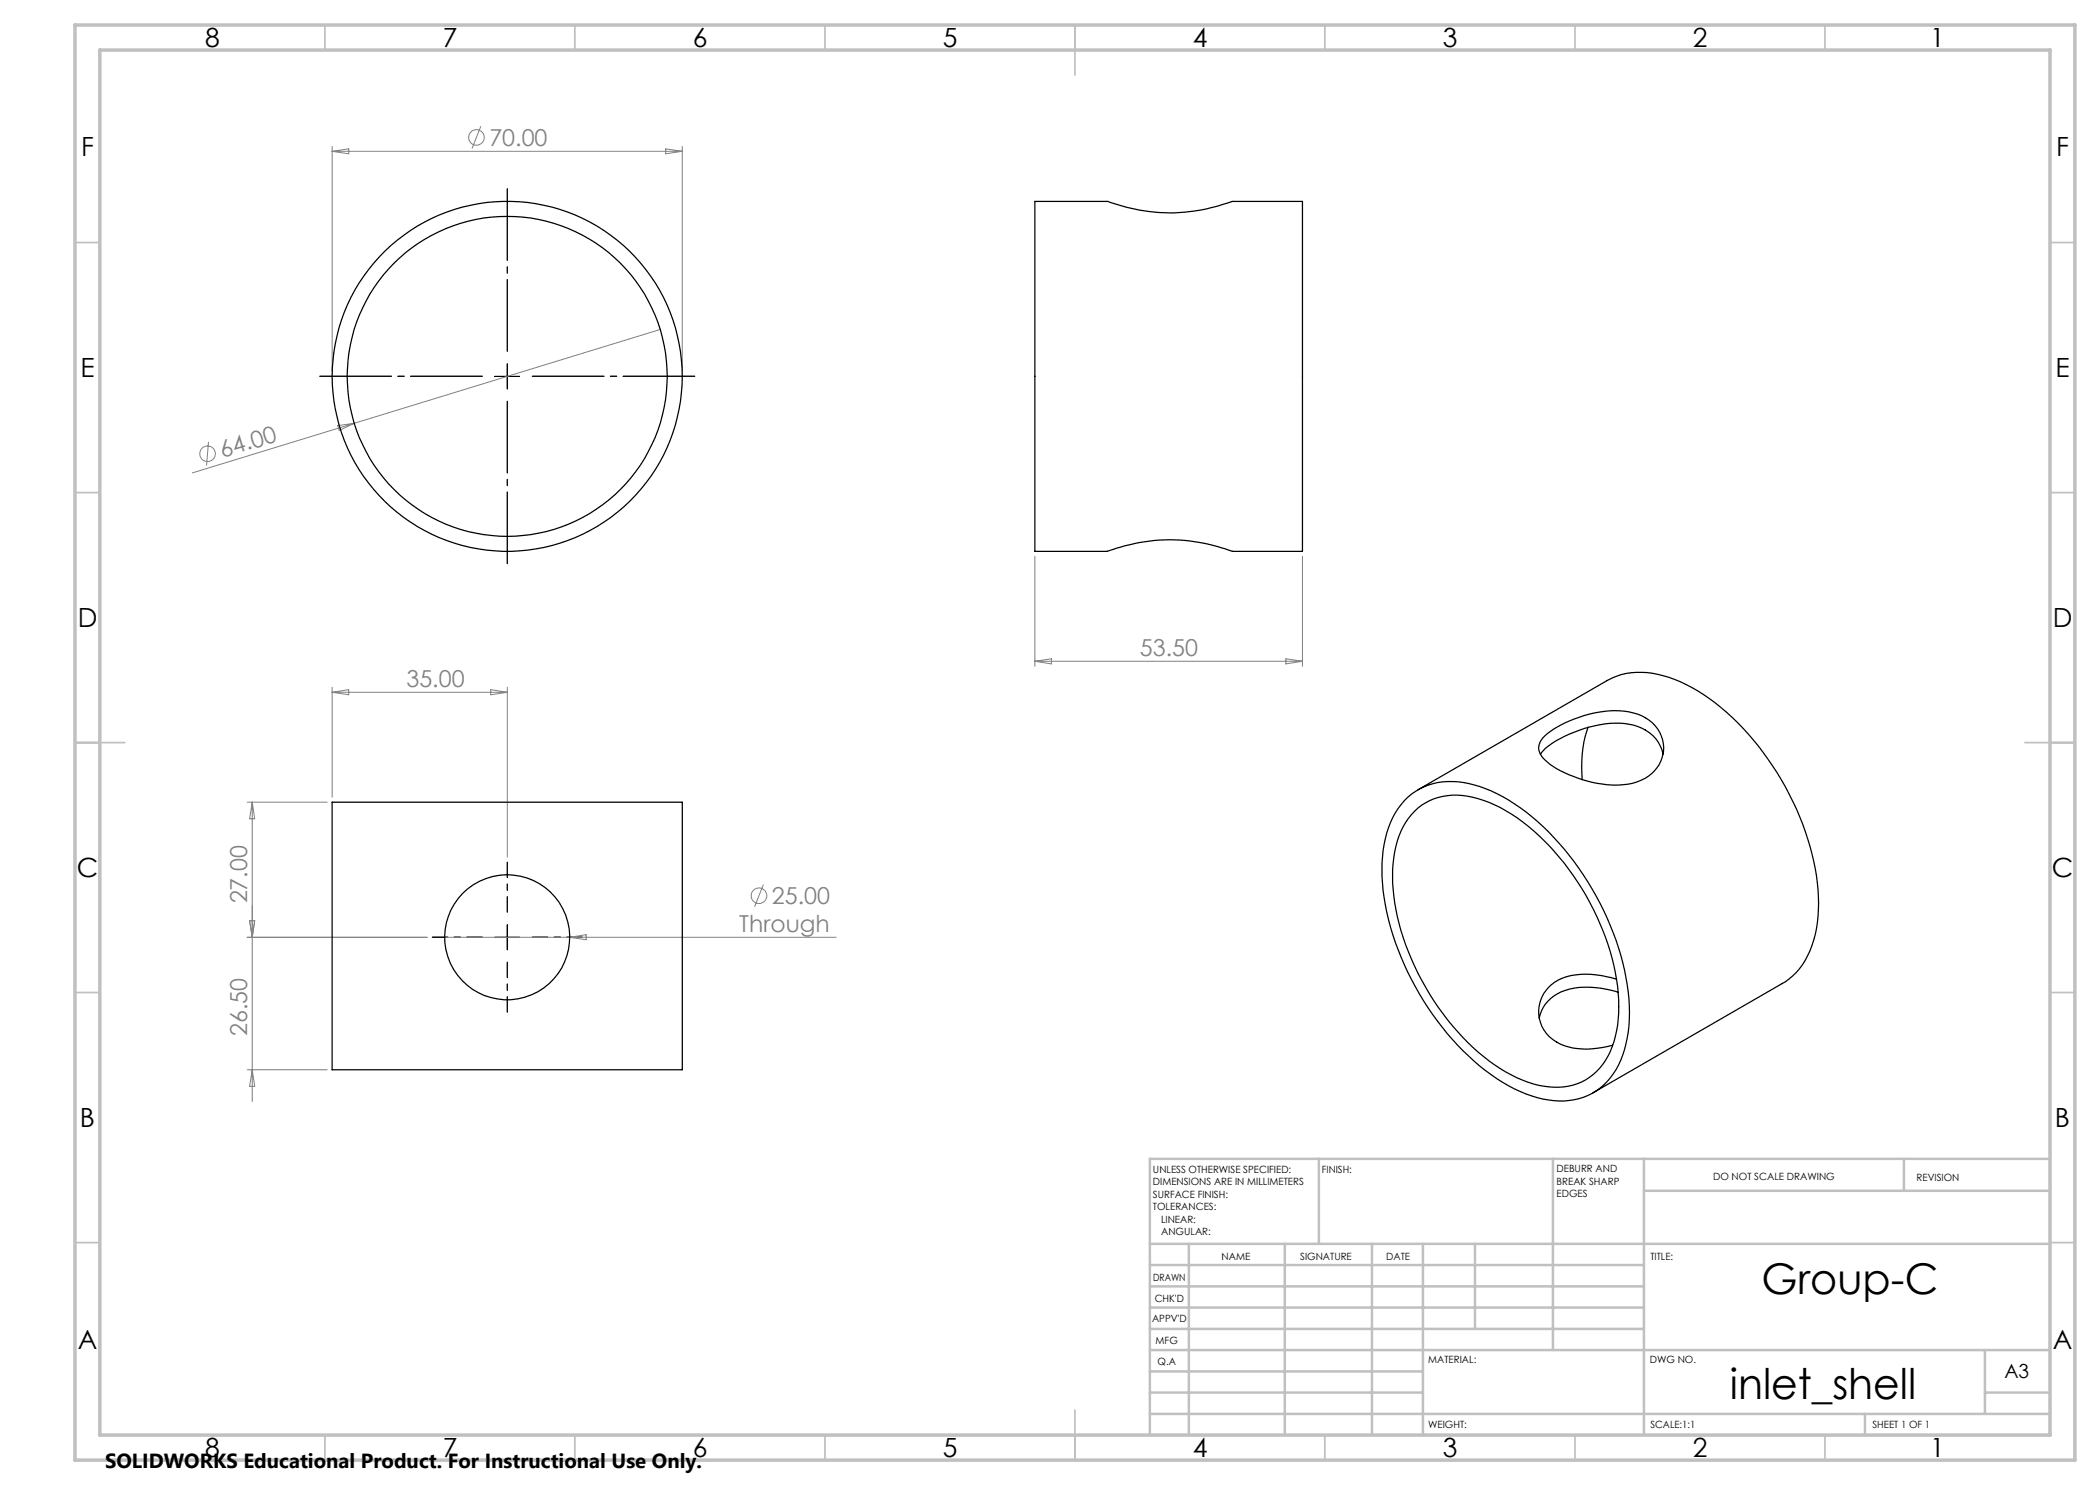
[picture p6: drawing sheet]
<svg xmlns="http://www.w3.org/2000/svg" width="420mm" height="297mm" viewBox="0 0 420 297" stroke-linecap="round" stroke-linejoin="round" font-family="sans-serif">
<g fill="none" stroke="#808080" stroke-width=".2">
<path d="M66.4 29.3v45M66.4 30.3l3.3-.5v1zM66.4 30.3h70.1M96.2 25.3l-1.8 4.4M133.1 29.8l3.4 .5-3.4 .5zM136.5 29.3v45M132 65.9l-93.5 28.7M41.7 88.4l-.4 4.7M67.6 85.1l3.2-.4-3 1.4zM207 111.3v22M260.5 111.3v22M66.4 137.4v22.1"/>
<path d="M66.4 138.5h35.1M66.4 138.5l3.3-.6v1.1zM98.1 137.9l3.4 .6-3.4 .5zM101.5 137.4v34M207 132.3h53.5M207 132.3l3.3-.5v1zM257.2 131.8l3.3 .5-3.3 .5zM49.4 160.4h16M50.4 160.4v59.9M50.4 160.4l.5 3.4h-1zM152.7 176.9l-1.8 4.5M49.4 187.5h36"/>
<path d="M49.9 184.1h1l-.5 3.4zM88.9 187.5h78.4M113.9 187.5l3.3-.6v1.1zM49.4 214h16M50.4 214l.5 3.3h-1z"/>
<circle cx="95.3" cy="27.5" r="1.56"/>
<circle cx="41.5" cy="90.8" r="1.56"/>
<circle cx="151.8" cy="179.1" r="1.56"/>
</g>
<path d="M96.5 187.4h-10M101.5 182.4v-10M101.5 192.4v10M106.5 187.4h10" fill="none" stroke="#000" stroke-width=".2" stroke-dasharray="15.2 1.3 1.3 1.3" stroke-dashoffset="12.1"/>
<path d="M96.5 75.2h-32.5M101.5 70.2v-32.5M106.5 75.2h32.5M101.5 80.2v32.5" fill="none" stroke="#000" stroke-width=".2" stroke-dasharray="15.2 1.3 1.3 1.3" stroke-dashoffset=".9"/>
<path d="M99 75.3h4.9M101.5 72.8v5M99 187.5h4.9M101.5 185v5" fill="none" stroke="#000" stroke-width=".2"/>
<g fill="none" stroke="#c0c0c0" stroke-width=".35">
<path d="M65 5v5M115 5v5M165 5v5M215 5v10M265 5v5M315 5v5M365 5v5M15 48.5h5M410 48.5h5M15 98.5h5M410 98.5h5M15 148.5h10"/>
<path d="M405 148.5h10M15 198.5h5M410 198.5h5M15 248.5h5M410 248.5h5M65 287v5M115 287v5M165 287v5M215 282v10M265 287v5M315 287v5M365 287v5"/>
</g>
<g fill="none" stroke="#c0c0c0" stroke-width=".5">
<path d="M263.8 231.8v17M310.6 231.8v38.2M328.8 231.8v55.2M328.8 238.2h81.2M380.8 231.8v6.4M410 231.8h-180v55.2M230 248.8h180M230 257.3h98.8M230 253h98.8M237.8 248.8v38.2M257 248.8v38.2M274.4 248.8v38.2"/>
<path d="M284.6 248.8v38.2M295 248.8v17M230 265.8h98.8M230 261.5h98.8M230 278.5h54.6M230 274.3h54.6M230 270h180M397 278.5h13M397 270v12.8M230 282.8h180M373 282.8v4.2"/>
</g>
<path d="M15 5h400v287h-400zM20 10h390v277h-390z" fill="none" stroke="#c0c0c0" stroke-width=".7"/>
<g fill="none" stroke="#000" stroke-width=".25">
<path d="M207 40.3h14.5a35.2 35.2 0 0 0 25 0h14v70h-14a34.8 34.8 0 0 0-25 0h-14.5zM283.6 157.9l37.9-21.8a14.6 14.6 0 0 1 12.3-.6 40.5 40.5 0 0 1 17.9 13.7 55.7 55.7 0 0 1 11.9 28.8 23.5 23.5 0 0 1-3.1 14.9 12.7 12.7 0 0 1-4.1 3.8l-37.8 21.8M308.6 147.5a22.9 22.9 0 0 1 14.3-5.4 10 10 0 0 1 8.6 3.7 6.9 6.9 0 0 1-3.2 10.2 16.3 16.3 0 0 1-10.9 .2 18.7 18.7 0 0 1-8.9-4.7 2.77 2.77 0 0 1 .1-4zM317.6 145.4a24.5 24.5 0 0 0-1.2 10.5M332.6 150.8a7.7 7.7 0 0 0-6.8-6 23.1 23.1 0 0 0-13.6 2.8 10.2 10.2 0 0 0-4.1 3.3M66.4 160.4h70.1v53.6h-70.1zM280.8 160.2a13.2 13.2 0 0 1 12.9-3.5 33.8 33.8 0 0 1 16 9.6 56.8 56.8 0 0 1 16.1 33.5 24.8 24.8 0 0 1-2.6 14.1 12.6 12.6 0 0 1-13.5 6.1 29 29 0 0 1-13.8-6.8 57.3 57.3 0 0 1-19.3-35.1 26.1 26.1 0 0 1 2-14.6l1-1.8zM283 162.2a12.4 12.4 0 0 1 12.6-2.5 33.5 33.5 0 0 1 15.2 10.5 51.4 51.4 0 0 1 12.8 28.5 21.9 21.9 0 0 1-2.5 13.4 11.5 11.5 0 0 1-12.3 5.1 28.6 28.6 0 0 1-14.2-7.7 53 53 0 0 1-15.7-29 26.1 26.1 0 0 1 1.3-14.3l1-1.8zM323.3 195.8a17.2 17.2 0 0 0-11-.1 7.1 7.1 0 0 0-4.6 6.9 7.1 7.1 0 0 0 5.2 6.6 16.3 16.3 0 0 0 9.6-.1M323.6 198.4a17.3 17.3 0 0 0-11.4 0 7.2 7.2 0 0 0-4.4 5.2"/>
<circle cx="101.4" cy="75.3" r="35"/>
<circle cx="101.5" cy="75.3" r="32"/>
<circle cx="101.4" cy="187.5" r="12.5"/>
</g>
<g font-size="8.5">
<text x="352.3" y="258.8">Group-C</text>
<text x="346" y="279.7">inlet_shell</text>
</g>
<g font-size="5.3">
<text x="41" y="9.5">8</text>
<text x="88.5" y="9.5">7</text>
<text x="138.5" y="9.5">6</text>
<text x="188.5" y="9.5">5</text>
<text x="238.5" y="9.5">4</text>
<text x="288.5" y="9.5">3</text>
<text x="338.5" y="9.5">2</text>
<text x="386" y="9.5">1</text>
<text x="16.2" y="31.2">F</text>
<text x="411.2" y="31.2">F</text>
<text x="16.1" y="75.5">E</text>
<text x="411.1" y="75.5">E</text>
<text x="15.5" y="125.5">D</text>
<text x="410.5" y="125.5">D</text>
<text x="15.4" y="175.5">C</text>
<text x="410.4" y="175.5">C</text>
<text x="16" y="225.5">B</text>
<text x="411" y="225.5">B</text>
<text x="15.5" y="269.7">A</text>
<text x="410.5" y="269.7">A</text>
<text x="41" y="291.5">8</text>
<text x="88.5" y="291.5">7</text>
<text x="138.5" y="291.5">6</text>
<text x="188.5" y="291.5">5</text>
<text x="238.5" y="291.5">4</text>
<text x="288.5" y="291.5">3</text>
<text x="338.5" y="291.5">2</text>
<text x="386" y="291.5">1</text>
</g>
<g font-size="4.7" fill="#808080">
<text x="97.9" y="29.2">70.00</text>
<text x="44.5" y="91.6" transform="rotate(-17 44.5 91.6)">64.00</text>
<text x="228" y="131.2">53.50</text>
<text x="81.3" y="137.4">35.00</text>
<text x="49.4" y="180.7" transform="rotate(-90 49.4 180.7)">27.00</text>
<text x="154.4" y="180.8">25.00</text>
<text x="147.9" y="186.5">Through</text>
<text x="49.4" y="207.3" transform="rotate(-90 49.4 207.3)">26.50</text>
</g>
<text font-size="4.1" x="21" y="293.7">SOLIDWORKS Educational Product. For Instructional Use Only.</text>
<text font-size="3.9" x="400.9" y="275.5">A3</text>
<g font-size="2">
<text x="230.6" y="234.6">UNLESS OTHERWISE SPECIFIED:</text>
<text x="230.6" y="237.1">DIMENSIONS ARE IN MILLIMETERS</text>
<text x="230.6" y="239.6">SURFACE FINISH:</text>
<text x="264.4" y="234.6">FINISH:</text>
<text x="311.3" y="234.5">DEBURR AND</text>
<text x="311.3" y="237">BREAK SHARP</text>
<text x="311.3" y="239.5">EDGES</text>
<text x="342.6" y="236">DO NOT SCALE DRAWING</text>
<text x="383.3" y="236.2">REVISION</text>
<text x="230.6" y="242.1">TOLERANCES:</text>
<text x="232.2" y="244.6">LINEAR:</text>
<text x="232.2" y="247.1">ANGULAR:</text>
<text x="244.3" y="252">NAME</text>
<text x="260" y="251.9">SIGNATURE</text>
<text x="277.2" y="251.9">DATE</text>
<text x="330.1" y="251.9">TITLE:</text>
<text x="230.6" y="256.1">DRAWN</text>
<text x="230.9" y="260.3">CHK'D</text>
<text x="230.4" y="264.4">APPV'D</text>
<text x="231.1" y="268.8">MFG</text>
<text x="231.5" y="273">Q.A</text>
<text x="285.6" y="272.5">MATERIAL:</text>
<text x="330" y="272.5">DWG NO.</text>
<text x="285.6" y="285.5">WEIGHT:</text>
<text x="330.1" y="285.6">SCALE:1:1</text>
<text x="374.5" y="285.6">SHEET 1 OF 1</text>
</g>
</svg>
